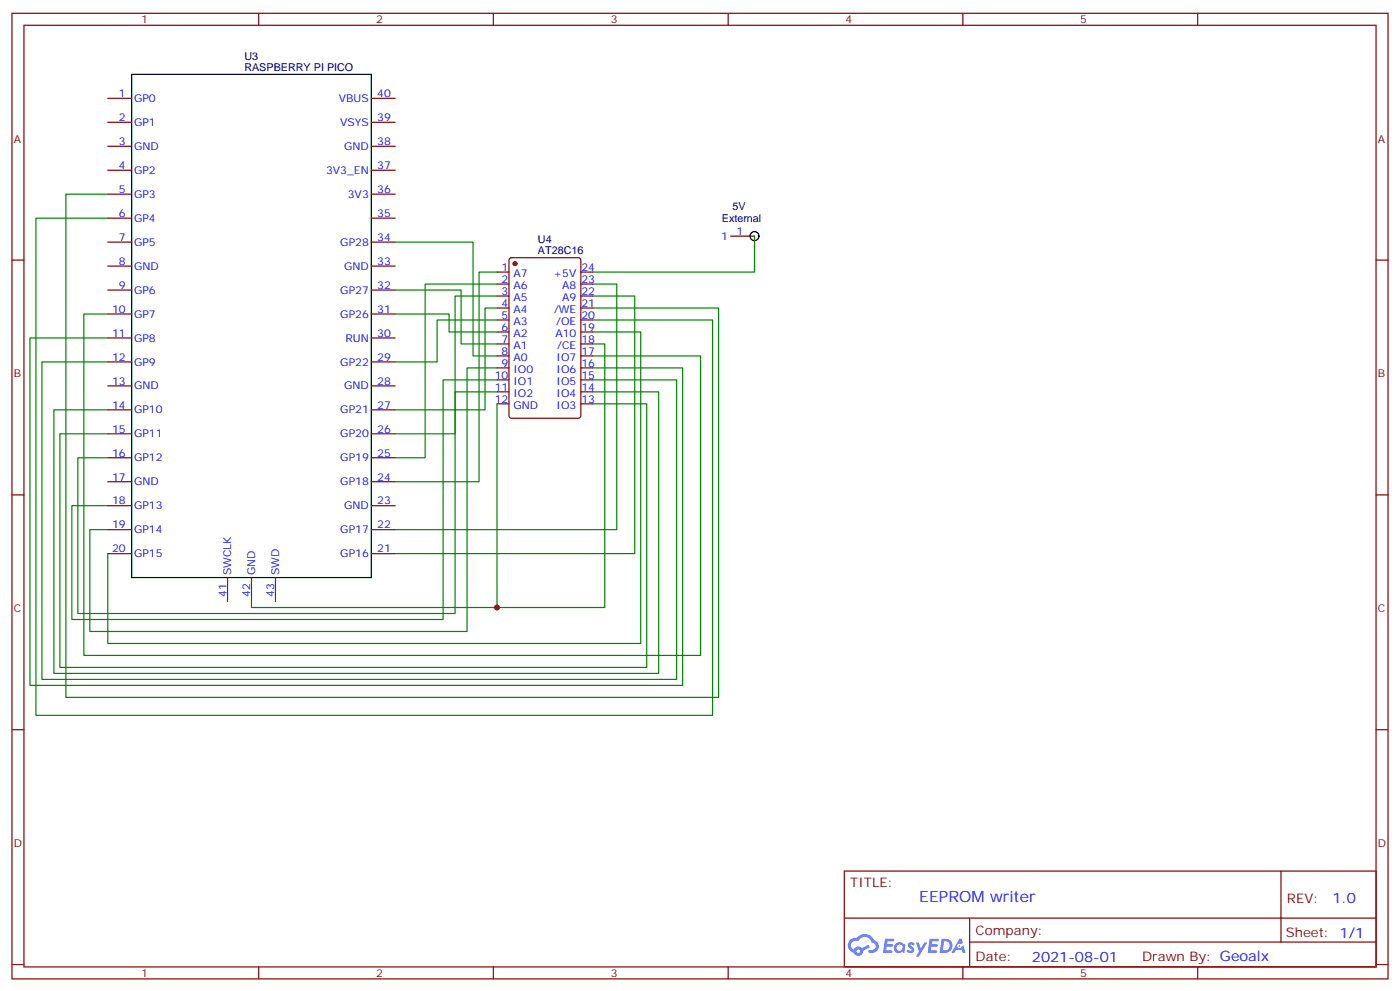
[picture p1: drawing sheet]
<svg xmlns="http://www.w3.org/2000/svg" width="412mm" height="292mm" viewBox="0 0 412 292" stroke-linecap="round" stroke-linejoin="round" font-family="sans-serif">
<g fill="none" stroke="#870000" stroke-width=".35">
<path d="M3.5 3.9h405.4v284.4h-405.4zM7.1 7.4h398.2v277.3h-398.2zM76.2 3.9v3.5M145.3 3.9v3.5M214.5 3.9v3.5M283.6 3.9v3.5M352.8 3.9v3.5M3.5 76.6h3.6M405.3 76.6h3.6M3.5 145.7h3.6M405.3 145.7h3.6M3.5 214.9h3.6"/>
<path d="M405.3 214.9h3.6M248.7 256.5h156.6v28.2h-156.6zM377.3 256.5v20.9M248.7 270.4h156.5M285.6 277.4h119.6M285.6 270.4v14.1M3.5 284h3.6M76.2 284.7v3.6M145.3 284.7v3.6M214.5 284.7v3.6M283.6 284.7v3.6M352.8 284.7v3.6"/>
<path d="M405.3 284h3.6"/>
</g>
<g fill="#5487ff">
<path d="M267.7 277.7a1.22 1.22 0 0 1 1.7 .2l-.4 .6a.47 .47 0 0 0-.3-.4 .47 .47 0 0 0-.5 .2l.1 .2a1.14 1.14 0 0 1 .8 1.8 1.14 1.14 0 0 1-1.9 0l-.2-.2 .5-.6 .7 .5a.29 .29 0 0 0 .3-.3 .29 .29 0 0 0-.2-.3 1.04 1.04 0 0 1-.6-1.7z"/>
<path d="M260.7 276.4h2.4l.3 .2-.2 .5-1.8 .1-.1 .8h1.5l.3 .4-.3 .4h-1.6l-.2 1.1h1.7l.2 .3-.2 .3-2.6 .1z"/>
<path d="M273.8 276.4h2.4l.3 .2-.1 .5-1.8 .1-.2 .8h1.6l.3 .4-.4 .4h-1.6l-.1 1.1h1.7l.2 .3-.2 .3-2.6 .1z"/>
<path d="M282.6 276.4h.7l.3 1.3-.6 .3a.69 .69 0 0 0-1 .3 .69 .69 0 0 0 .4 .9 .69 .69 0 0 0 .9-.6l.5-.2 .6 2.2h-.8l-.2-.9h-1.8l-.5 .9h-.8z"/>
<path d="M269.8 277.5h.8l.6 1.8 1.1-1.8h.9l-2.6 4.2h-.8l.9-1.5z"/>
<path d="M277.4 276.4l-.6 4.2h1.3a2.11 2.11 0 0 0 2.5-2.1 2.11 2.11 0 0 0-2.5-2.1zM278.1 277.2a1.39 1.39 0 0 1 1.7 1.4 1.39 1.39 0 0 1-1.8 1.3h-.3z"/>
<path d="M263.7 278.1a1.54 1.54 0 0 0-.1 2.1 1.54 1.54 0 0 0 2.2 .1l.6 .3 .3-2.3-.2-.3h-.4a1.49 1.49 0 0 0-2.4 .1zM264 279.1a.94 .94 0 0 1 1.8 0 .94 .94 0 0 1-1.8 0z"/>
<path d="M250.4 276.8a2.18 2.18 0 0 0 1.1 3.7 1.44 1.44 0 0 0 1.6 .9 1.44 1.44 0 0 0 1.2-1.4l2-1-.5-.8-1.9 1a1.47 1.47 0 0 0-2.4 .4 1.39 1.39 0 0 1-.7-1.9 1.39 1.39 0 0 1 2-.5 2.12 2.12 0 0 1 2.2-1.3 2.12 2.12 0 0 1 1.9 1.7 1.14 1.14 0 0 1 1.1 1.4 1.14 1.14 0 0 1-1.7 .7 .43 .43 0 0 0-.5 .4 .43 .43 0 0 0 .4 .5 1.98 1.98 0 0 0 2.5-1.2 1.98 1.98 0 0 0-1.2-2.6 3.1 3.1 0 0 0-5.3-.6l-.9 .1zM252.3 280.1a.55 .55 0 0 1 1.1 0 .55 .55 0 0 1-1.1 0z"/>
<circle cx="282.6" cy="278.5" r=".26"/>
</g>
<g fill="none" stroke="#000" stroke-width=".35">
<path d="M38.8 21.9h70.6v148.2h-70.6z"/>
<circle cx="222.2" cy="69.5" r="1.32"/>
</g>
<g fill="none" stroke="#870000" stroke-width=".35">
<path d="M31.7 29h7.1M31.7 36h7.1M109.4 29h7M109.4 36h7M31.7 43.1h7.1M31.7 50.1h7.1M31.7 57.2h7.1M109.4 43.1h7M109.4 50.1h7M109.4 57.2h7M31.7 64.2h7.1M31.7 71.3h7.1"/>
<path d="M31.7 78.4h7.1M109.4 64.2h7M109.4 71.3h7M109.4 78.4h7M150.2 76.1l.4-.2h19.8l.6 .4 .1 46.1-.5 .7-20 .1-.6-.5-.1-46.1zM215.2 69.5h7M31.7 85.4h7.1M31.7 92.5h7.1M31.7 99.5h7.1M109.4 85.4h7M109.4 92.5h7M109.4 99.5h7"/>
<path d="M146.4 80.1h3.5M146.4 83.6h3.5M146.4 87.2h3.5M146.4 90.7h3.5M146.4 94.2h3.5M146.4 97.8h3.5M171.1 80.1h3.5M171.1 83.6h3.5M171.1 87.2h3.5M171.1 90.7h3.5M171.1 94.2h3.5M171.1 97.8h3.5"/>
<path d="M31.7 106.6h7.1M31.7 113.6h7.1M109.4 106.6h7M109.4 113.6h7M146.4 101.3h3.5M146.4 104.8h3.5M146.4 108.3h3.5M146.4 111.9h3.5M146.4 115.4h3.5M146.4 118.9h3.5M171.1 101.3h3.5M171.1 104.8h3.5"/>
<path d="M171.1 108.3h3.5M171.1 111.9h3.5M171.1 115.4h3.5M171.1 118.9h3.5M31.7 120.7h7.1M31.7 127.7h7.1M31.7 134.8h7.1M109.4 120.7h7M109.4 127.7h7M109.4 134.8h7M31.7 141.9h7.1M31.7 148.9h7.1"/>
<path d="M31.7 156h7.1M109.4 141.9h7M109.4 148.9h7M109.4 156h7M31.7 163h7.1M67 170.1v7M74.1 170.1v7M81.1 170.1v7M109.4 163h7"/>
</g>
<circle cx="151.7" cy="77.6" r=".53" fill="#870000" stroke="#870000" stroke-width=".35"/>
<g fill="none" stroke="#008700" stroke-width=".35">
<path d="M31.7 57.2h-12.3v148.2h192.3v-114.7h-37.1M31.7 64.2h-21.1v146.4h199.3v-116.4h-35.3M116.4 71.3h22.9v33.5h7.1M222.2 69.5v10.6h-47.6M31.7 99.5h-22.9v102.3h192.3v-93.5h-26.5M31.7 92.5h-7v100.5h181.7v-88.2h-31.8M116.4 85.4h19.4v15.9h10.6M116.4 92.5h15.9v5.3h14.1M146.4 94.2h-17.6v12.4h-12.4M146.4 90.7h-3.5v30h-26.5M146.4 87.2h-12.3v40.5h-17.7M146.4 83.6h-21.2v51.2h-8.8"/>
<path d="M146.4 80.1h-5.3v61.8h-24.7M174.6 83.6h7.1v72.4h-65.3M174.6 87.2h12.4v75.8h-70.6M174.6 97.8h14.1v91.7h-157v-26.5M31.7 106.6h-19.4v93.5h187v-88.2h-24.7M146.4 108.3h-8.8v77.6h-111.1v-29.9h5.2M146.4 111.9h-15.9v70.5h-109.3v-33.5h10.5M146.4 115.4h-12.3v65.3h-111.2v-45.9h8.8M146.4 118.9v60M174.6 118.9h15.9v77.6h-172.9v-68.8h14.1M174.6 115.4h19.4v82.9h-178.1v-77.6h15.8M174.6 101.3h3.6v77.6h-104.1v-1.8"/>
</g>
<circle cx="146.4" cy="178.9" r=".88" fill="#c00"/>
<text font-size="4.6" fill="#00f" x="270.8" y="265.5">EEPROM writer</text>
<g font-size="4.2" fill="#00f">
<text x="392.5" y="265.8">1.0</text>
<text x="304" y="283.1">2021-08-01</text>
</g>
<g font-size="3.9" fill="#800">
<text x="250.5" y="261.1">TITLE:</text>
<text x="379.1" y="265.8">REV:</text>
<text x="287.4" y="275.3">Company:</text>
<text x="378.7" y="275.9">Sheet: 1/1</text>
<text x="287.4" y="283">Date:</text>
<text x="336.4" y="283.1">Drawn By: Geoalx</text>
</g>
<g font-size="3.2" fill="#800">
<text x="41.6" y="6.9">1</text>
<text x="110.8" y="6.9">2</text>
<text x="179.9" y="6.9">3</text>
<text x="249.1" y="6.9">4</text>
<text x="318.2" y="6.9">5</text>
<text x="4.1" y="42">A</text>
<text x="405.9" y="42">A</text>
<text x="4.1" y="111.2">B</text>
<text x="405.9" y="111.2">B</text>
<text x="4.1" y="180.3">C</text>
<text x="405.9" y="180.3">C</text>
<text x="4.1" y="249.4">D</text>
<text x="405.9" y="249.4">D</text>
<text x="41.6" y="287.7">1</text>
<text x="110.8" y="287.7">2</text>
<text x="179.9" y="287.7">3</text>
<text x="249.1" y="287.7">4</text>
<text x="318.2" y="287.7">5</text>
</g>
<g font-size="3.2" fill="#000080">
<text x="72" y="17.7">U3</text>
<text x="72" y="20.8">RASPBERRY PI PICO</text>
<text x="212.6" y="65.5">External</text>
<text x="215.8" y="61.7">5V</text>
<text x="158.5" y="71.6">U4</text>
<text x="158.5" y="74.8">AT28C16</text>
</g>
<g font-size="3.2" fill="#00f">
<text x="35" y="28.6">1</text>
<text x="111.1" y="28.6">40</text>
<text x="35" y="35.7">2</text>
<text x="39.5" y="30">GP0</text>
<text x="99.8" y="30">VBUS</text>
<text x="111.1" y="35.7">39</text>
<text x="39.5" y="37.1">GP1</text>
<text x="100.2" y="37.1">VSYS</text>
<text x="35" y="42.7">3</text>
<text x="39.5" y="44.1">GND</text>
<text x="101.4" y="44.1">GND</text>
<text x="111.1" y="42.7">38</text>
<text x="35" y="49.8">4</text>
<text x="39.5" y="51.2">GP2</text>
<text x="96.1" y="51.2">3V3_EN</text>
<text x="111.1" y="49.8">37</text>
<text x="35" y="56.8">5</text>
<text x="39.5" y="58.2">GP3</text>
<text x="102.5" y="58.2">3V3</text>
<text x="111.1" y="56.8">36</text>
<text x="35" y="63.9">6</text>
<text x="39.5" y="65.3">GP4</text>
<text x="111.1" y="63.9">35</text>
<text x="35" y="70.9">7</text>
<text x="111.1" y="70.9">34</text>
<text x="212.5" y="70.6">1</text>
<text x="217" y="69.2">1</text>
<text x="35" y="78">8</text>
<text x="39.5" y="72.4">GP5</text>
<text x="100.2" y="72.4">GP28</text>
<text x="111.1" y="78">33</text>
<text x="39.5" y="79.4">GND</text>
<text x="101.4" y="79.4">GND</text>
<text x="147.7" y="79.8">1</text>
<text x="147.7" y="83.3">2</text>
<text x="151.2" y="81.5">A7</text>
<text x="163" y="81.5">+5V</text>
<text x="171.3" y="83.3">23</text>
<text x="171.3" y="79.8">24</text>
<text x="35" y="85.1">9</text>
<text x="39.5" y="86.5">GP6</text>
<text x="100.2" y="86.5">GP27</text>
<text x="111.1" y="85.1">32</text>
<text x="147.7" y="86.8">3</text>
<text x="151.2" y="85.1">A6</text>
<text x="151.2" y="88.6">A5</text>
<text x="165.6" y="88.6">A9</text>
<text x="165.6" y="85.1">A8</text>
<text x="171.3" y="86.8">22</text>
<text x="33" y="92.1">10</text>
<text x="39.5" y="93.5">GP7</text>
<text x="100.2" y="93.5">GP26</text>
<text x="111.1" y="92.1">31</text>
<text x="147.7" y="90.3">4</text>
<text x="147.7" y="93.9">5</text>
<text x="151.2" y="92.1">A4</text>
<text x="151.2" y="95.6">A3</text>
<text x="163.2" y="92.1">/WE</text>
<text x="163.8" y="95.6">/OE</text>
<text x="171.3" y="93.9">20</text>
<text x="171.3" y="90.3">21</text>
<text x="33" y="99.2">11</text>
<text x="39.5" y="100.6">GP8</text>
<text x="101.8" y="100.6">RUN</text>
<text x="111.1" y="99.2">30</text>
<text x="147.7" y="97.4">6</text>
<text x="147.7" y="100.9">7</text>
<text x="151.2" y="99.2">A2</text>
<text x="163.6" y="99.2">A10</text>
<text x="171.3" y="100.9">18</text>
<text x="171.3" y="97.4">19</text>
<text x="33" y="106.2">12</text>
<text x="39.5" y="107.6">GP9</text>
<text x="100.2" y="107.6">GP22</text>
<text x="111.1" y="106.2">29</text>
<text x="147.7" y="104.5">8</text>
<text x="147.7" y="108">9</text>
<text x="151.2" y="102.7">A1</text>
<text x="151.2" y="106.2">A0</text>
<text x="163.9" y="106.2">IO7</text>
<text x="164.1" y="102.7">/CE</text>
<text x="171.3" y="108">16</text>
<text x="171.3" y="104.5">17</text>
<text x="33" y="113.3">13</text>
<text x="111.1" y="113.3">28</text>
<text x="145.7" y="111.5">10</text>
<text x="151.2" y="109.7">IO0</text>
<text x="151.2" y="113.3">IO1</text>
<text x="163.9" y="113.3">IO5</text>
<text x="163.9" y="109.7">IO6</text>
<text x="171.3" y="111.5">15</text>
<text x="39.5" y="114.7">GND</text>
<text x="101.4" y="114.7">GND</text>
<text x="145.7" y="115">11</text>
<text x="145.7" y="118.6">12</text>
<text x="151.2" y="116.8">IO2</text>
<text x="163.9" y="116.8">IO4</text>
<text x="171.3" y="118.6">13</text>
<text x="171.3" y="115">14</text>
<text x="33" y="120.3">14</text>
<text x="39.5" y="121.7">GP10</text>
<text x="100.2" y="121.7">GP21</text>
<text x="111.1" y="120.3">27</text>
<text x="151.2" y="120.3">GND</text>
<text x="163.9" y="120.3">IO3</text>
<text x="33" y="127.4">15</text>
<text x="39.5" y="128.8">GP11</text>
<text x="100.2" y="128.8">GP20</text>
<text x="111.1" y="127.4">26</text>
<text x="33" y="134.4">16</text>
<text x="39.5" y="135.9">GP12</text>
<text x="100.2" y="135.9">GP19</text>
<text x="111.1" y="134.4">25</text>
<text x="33" y="141.5">17</text>
<text x="39.5" y="142.9">GND</text>
<text x="100.2" y="142.9">GP18</text>
<text x="111.1" y="141.5">24</text>
<text x="33" y="148.6">18</text>
<text x="39.5" y="150">GP13</text>
<text x="101.4" y="150">GND</text>
<text x="111.1" y="148.6">23</text>
<text x="33" y="155.6">19</text>
<text x="111.1" y="155.6">22</text>
<text x="39.5" y="157">GP14</text>
<text x="100.2" y="157">GP17</text>
<text x="33" y="162.7">20</text>
<text x="39.5" y="164.1">GP15</text>
<text x="100.2" y="164.1">GP16</text>
<text x="111.1" y="162.7">21</text>
<text x="68.1" y="169.4" transform="rotate(-90 68.1 169.4)">SWCLK</text>
<text x="75.1" y="169.4" transform="rotate(-90 75.1 169.4)">GND</text>
<text x="82.2" y="169.4" transform="rotate(-90 82.2 169.4)">SWD</text>
<text x="66.7" y="175.9" transform="rotate(-90 66.7 175.9)">41</text>
<text x="73.7" y="175.9" transform="rotate(-90 73.7 175.9)">42</text>
<text x="80.8" y="175.9" transform="rotate(-90 80.8 175.9)">43</text>
</g>
</svg>
